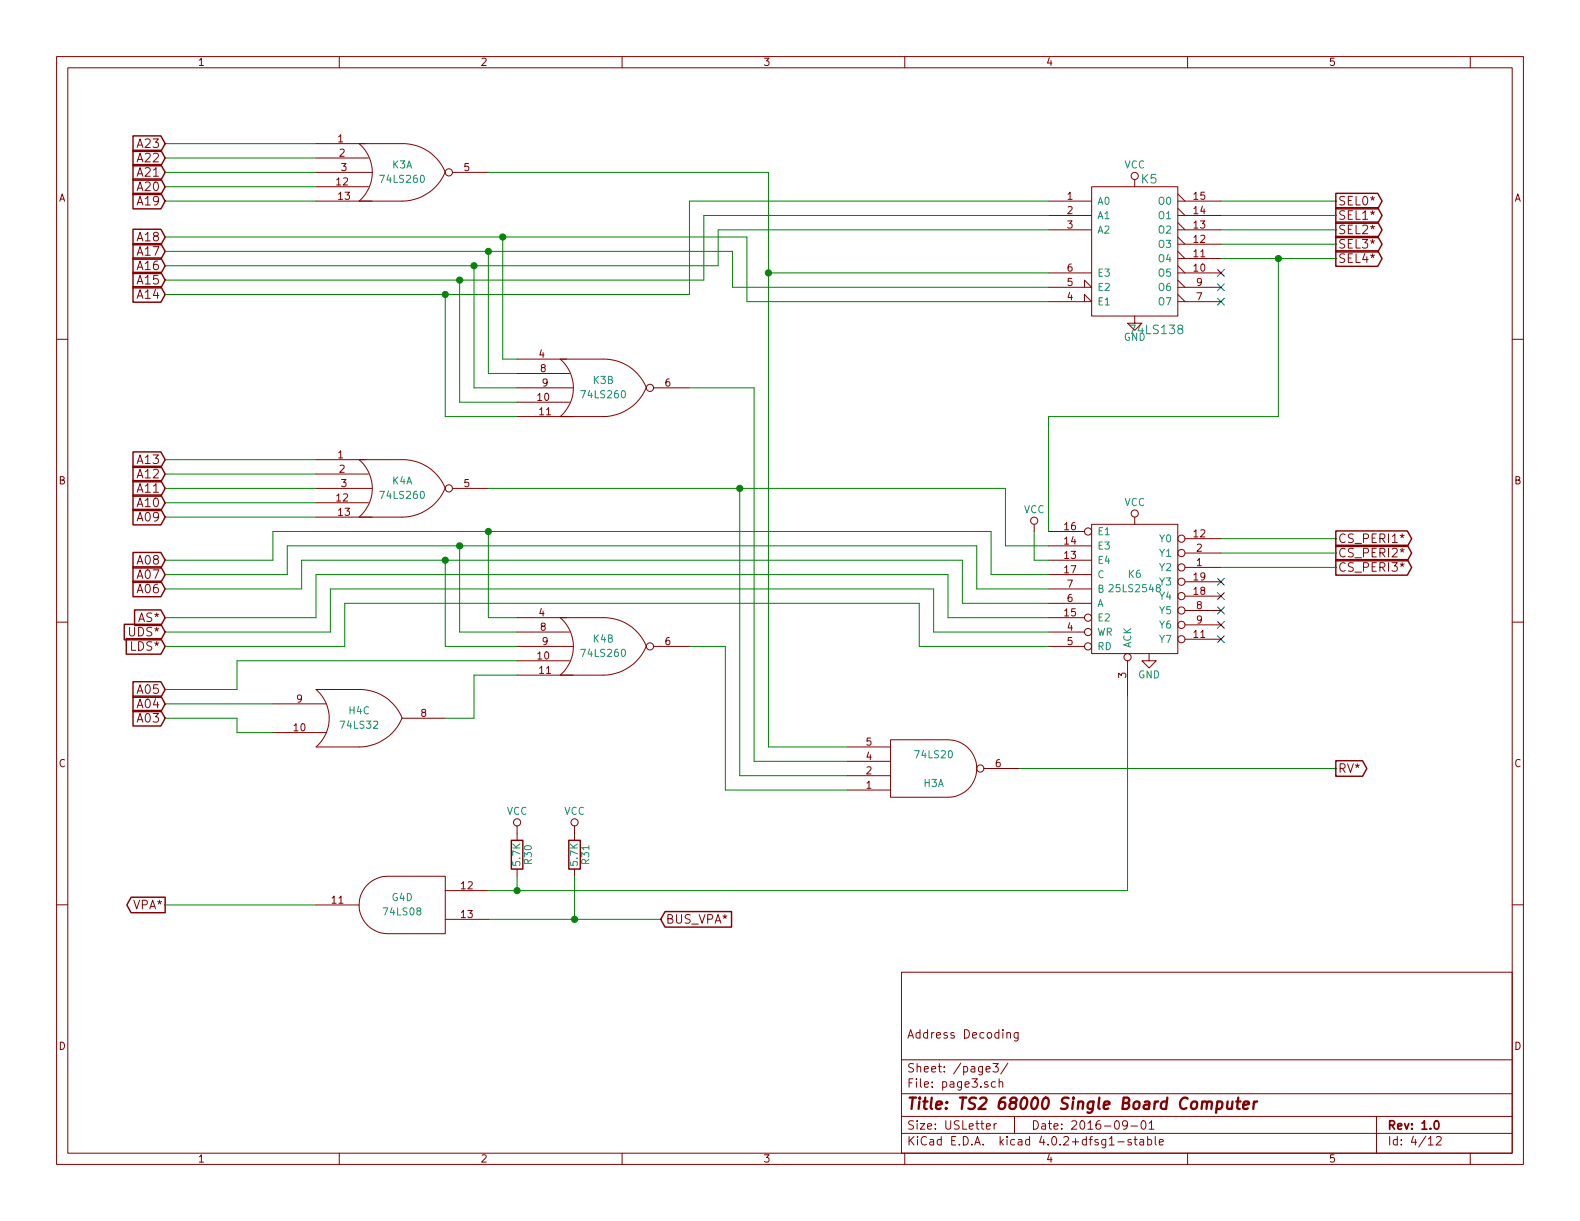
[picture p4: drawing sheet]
EESchema Schematic File Version 2
LIBS:ts2-rescue
LIBS:power
LIBS:device
LIBS:transistors
LIBS:conn
LIBS:linear
LIBS:regul
LIBS:74xx
LIBS:cmos4000
LIBS:adc-dac
LIBS:memory
LIBS:xilinx
LIBS:ts2-cache
EELAYER 25 0
EELAYER END
$Descr USLetter 11000 8500
encoding utf-8
Sheet 4 12
Title "TS2 68000 Single Board Computer"
Date "2016-09-01"
Rev "1.0"
Comp ""
Comment1 "Address Decoding"
Comment2 ""
Comment3 ""
Comment4 ""
$EndDescr
$Comp
L 74LS138 K5
U 1 1
P 7900 1750
F 0 "K5" H 8000 2250 60  0000 C CNN
F 1 "74LS138" H 8050 1201 60  0000 C CNN
F 2 "~" H 7900 1750 60  0000 C CNN
F 3 "~" H 7900 1750 60  0000 C CNN
	1    7900 1750
	1    0    0    -1  
$EndComp
$Comp
L 74LS08 G4
U 4 1
P 2800 6300
F 0 "G4" H 2800 6350 50  0000 C CNN
F 1 "74LS08" H 2800 6250 50  0000 C CNN
F 2 "" H 2800 6300 50  0000 C CNN
F 3 "" H 2800 6300 50  0000 C CNN
	4    2800 6300
	-1   0    0    -1  
$EndComp
$Comp
L 74LS32 H4
U 3 1
P 2500 5000
F 0 "H4" H 2500 5050 50  0000 C CNN
F 1 "74LS32" H 2500 4950 50  0000 C CNN
F 2 "" H 2500 5000 50  0000 C CNN
F 3 "" H 2500 5000 50  0000 C CNN
	3    2500 5000
	1    0    0    -1  
$EndComp
$Comp
L 74LS20 H3
U 1 1
P 6500 5350
F 0 "H3" H 6500 5450 50  0000 C CNN
F 1 "74LS20" H 6500 5250 50  0000 C CNN
F 2 "" H 6500 5350 50  0000 C CNN
F 3 "" H 6500 5350 50  0000 C CNN
	1    6500 5350
	1    0    0    1   
$EndComp
$Comp
L 74LS260 K3
U 1 1
P 2800 1200
F 0 "K3" H 2800 1250 50  0000 C CNN
F 1 "74LS260" H 2800 1150 50  0000 C CNN
F 2 "" H 2800 1200 50  0000 C CNN
F 3 "" H 2800 1200 50  0000 C CNN
	1    2800 1200
	1    0    0    -1  
$EndComp
$Comp
L 74LS260 K3
U 2 1
P 4200 2700
F 0 "K3" H 4200 2750 50  0000 C CNN
F 1 "74LS260" H 4200 2650 50  0000 C CNN
F 2 "" H 4200 2700 50  0000 C CNN
F 3 "" H 4200 2700 50  0000 C CNN
	2    4200 2700
	1    0    0    -1  
$EndComp
$Comp
L 74LS260 K4
U 1 1
P 2800 3400
F 0 "K4" H 2800 3450 50  0000 C CNN
F 1 "74LS260" H 2800 3350 50  0000 C CNN
F 2 "" H 2800 3400 50  0000 C CNN
F 3 "" H 2800 3400 50  0000 C CNN
	1    2800 3400
	1    0    0    -1  
$EndComp
$Comp
L 74LS260 K4
U 2 1
P 4200 4500
F 0 "K4" H 4200 4550 50  0000 C CNN
F 1 "74LS260" H 4200 4450 50  0000 C CNN
F 2 "" H 4200 4500 50  0000 C CNN
F 3 "" H 4200 4500 50  0000 C CNN
	2    4200 4500
	1    0    0    -1  
$EndComp
$Comp
L 25LS2548 K6
U 1 1
P 7900 4100
F 0 "K6" H 7900 4200 50  0000 C CNN
F 1 "25LS2548" H 7900 4100 50  0000 C CNN
F 2 "" H 7900 4100 50  0000 C CNN
F 3 "" H 7900 4100 50  0000 C CNN
	1    7900 4100
	1    0    0    -1  
$EndComp
Wire Wire Line
	2200 1000 1150 1000
Text GLabel 1150 1000 0    60   Input ~ 0
A23
Text GLabel 1150 1100 0    60   Input ~ 0
A22
Text GLabel 1150 1200 0    60   Input ~ 0
A21
Text GLabel 1150 1300 0    60   Input ~ 0
A20
Text GLabel 1150 1400 0    60   Input ~ 0
A19
Wire Wire Line
	1150 1100 2200 1100
Wire Wire Line
	1150 1200 2200 1200
Wire Wire Line
	1150 1300 2200 1300
Wire Wire Line
	1150 1400 2200 1400
Wire Wire Line
	3400 1200 5350 1200
Wire Wire Line
	5350 1200 5350 5200
Wire Wire Line
	5350 1900 7300 1900
Text GLabel 1150 1650 0    60   Input ~ 0
A18
Text GLabel 1150 1750 0    60   Input ~ 0
A17
Text GLabel 1150 1850 0    60   Input ~ 0
A16
Text GLabel 1150 1950 0    60   Input ~ 0
A15
Text GLabel 1150 2050 0    60   Input ~ 0
A14
Text GLabel 1150 3200 0    60   Input ~ 0
A13
Text GLabel 1150 3300 0    60   Input ~ 0
A12
Text GLabel 1150 3400 0    60   Input ~ 0
A11
Text GLabel 1150 3500 0    60   Input ~ 0
A10
Text GLabel 1150 3600 0    60   Input ~ 0
A09
Text GLabel 1150 3900 0    60   Input ~ 0
A08
Text GLabel 1150 4000 0    60   Input ~ 0
A07
Text GLabel 1150 4100 0    60   Input ~ 0
A06
Text GLabel 1150 4300 0    60   Input ~ 0
AS*
Text GLabel 1150 4400 0    60   Input ~ 0
UDS*
Text GLabel 1150 4500 0    60   Input ~ 0
LDS*
Text GLabel 1150 4800 0    60   Input ~ 0
A05
Text GLabel 1150 4900 0    60   Input ~ 0
A04
Text GLabel 1150 5000 0    60   Input ~ 0
A03
Text GLabel 1150 6300 0    60   Output ~ 0
VPA*
Wire Wire Line
	2200 6300 1150 6300
Wire Wire Line
	8500 1400 9300 1400
Text GLabel 9300 1400 2    60   Output ~ 0
SEL0*
Text GLabel 9300 1500 2    60   Output ~ 0
SEL1*
Text GLabel 9300 1600 2    60   Output ~ 0
SEL2*
Text GLabel 9300 1700 2    60   Output ~ 0
SEL3*
Text GLabel 9300 1800 2    60   Output ~ 0
SEL4*
Wire Wire Line
	8500 1500 9300 1500
Wire Wire Line
	8500 1600 9300 1600
Wire Wire Line
	8500 1700 9300 1700
Wire Wire Line
	8500 1800 9300 1800
NoConn ~ 8500 1900
NoConn ~ 8500 2000
NoConn ~ 8500 2100
$Comp
L GND #PWR029
U 1 1
P 7900 2200
F 0 "#PWR029" H 7900 1950 50  0001 C CNN
F 1 "GND" H 7900 2050 50  0000 C CNN
F 2 "" H 7900 2200 50  0000 C CNN
F 3 "" H 7900 2200 50  0000 C CNN
	1    7900 2200
	1    0    0    -1  
$EndComp
$Comp
L VCC #PWR030
U 1 1
P 7900 1300
F 0 "#PWR030" H 7900 1150 50  0001 C CNN
F 1 "VCC" H 7900 1450 50  0000 C CNN
F 2 "" H 7900 1300 50  0000 C CNN
F 3 "" H 7900 1300 50  0000 C CNN
	1    7900 1300
	1    0    0    -1  
$EndComp
Wire Wire Line
	7300 3700 7300 2900
Wire Wire Line
	7300 2900 8900 2900
Wire Wire Line
	8900 2900 8900 1800
Connection ~ 8900 1800
Wire Wire Line
	8500 3750 9300 3750
Text GLabel 9300 3750 2    60   Output ~ 0
CS_PERI1*
Text GLabel 9300 3850 2    60   Output ~ 0
CS_PERI2*
Text GLabel 9300 3950 2    60   Output ~ 0
CS_PERI3*
Wire Wire Line
	8500 3850 9300 3850
Wire Wire Line
	8500 3950 9300 3950
NoConn ~ 8500 4050
NoConn ~ 8500 4150
NoConn ~ 8500 4250
NoConn ~ 8500 4350
NoConn ~ 8500 4450
$Comp
L GND #PWR031
U 1 1
P 8000 4550
F 0 "#PWR031" H 8000 4300 50  0001 C CNN
F 1 "GND" H 8000 4400 50  0000 C CNN
F 2 "" H 8000 4550 50  0000 C CNN
F 3 "" H 8000 4550 50  0000 C CNN
	1    8000 4550
	1    0    0    -1  
$EndComp
$Comp
L VCC #PWR032
U 1 1
P 7900 3650
F 0 "#PWR032" H 7900 3500 50  0001 C CNN
F 1 "VCC" H 7900 3800 50  0000 C CNN
F 2 "" H 7900 3650 50  0000 C CNN
F 3 "" H 7900 3650 50  0000 C CNN
	1    7900 3650
	1    0    0    -1  
$EndComp
Wire Wire Line
	3400 6200 7850 6200
Wire Wire Line
	7850 6200 7850 4850
$Comp
L R R30
U 1 1
P 3600 5950
F 0 "R30" V 3680 5950 50  0000 C CNN
F 1 "5.7K" V 3600 5950 50  0000 C CNN
F 2 "" V 3530 5950 50  0000 C CNN
F 3 "" H 3600 5950 50  0000 C CNN
	1    3600 5950
	1    0    0    -1  
$EndComp
$Comp
L VCC #PWR033
U 1 1
P 3600 5800
F 0 "#PWR033" H 3600 5650 50  0001 C CNN
F 1 "VCC" H 3600 5950 50  0000 C CNN
F 2 "" H 3600 5800 50  0000 C CNN
F 3 "" H 3600 5800 50  0000 C CNN
	1    3600 5800
	1    0    0    -1  
$EndComp
Wire Wire Line
	3400 6400 4600 6400
Text GLabel 4600 6400 2    60   Input ~ 0
BUS_VPA*
$Comp
L R R31
U 1 1
P 4000 5950
F 0 "R31" V 4080 5950 50  0000 C CNN
F 1 "5.7K" V 4000 5950 50  0000 C CNN
F 2 "" V 3930 5950 50  0000 C CNN
F 3 "" H 4000 5950 50  0000 C CNN
	1    4000 5950
	1    0    0    -1  
$EndComp
$Comp
L VCC #PWR034
U 1 1
P 4000 5800
F 0 "#PWR034" H 4000 5650 50  0001 C CNN
F 1 "VCC" H 4000 5950 50  0000 C CNN
F 2 "" H 4000 5800 50  0000 C CNN
F 3 "" H 4000 5800 50  0000 C CNN
	1    4000 5800
	1    0    0    -1  
$EndComp
Wire Wire Line
	4000 6100 4000 6400
Connection ~ 4000 6400
Wire Wire Line
	3600 6100 3600 6200
Connection ~ 3600 6200
Wire Wire Line
	7100 5350 9300 5350
Text GLabel 9300 5350 2    60   Output ~ 0
RV*
Wire Wire Line
	7300 4300 6600 4300
Wire Wire Line
	6600 4300 6600 4000
Wire Wire Line
	6600 4000 2200 4000
Wire Wire Line
	2200 4000 2200 4300
Wire Wire Line
	2200 4300 1150 4300
Wire Wire Line
	1150 4400 2300 4400
Wire Wire Line
	2300 4400 2300 4100
Wire Wire Line
	2300 4100 6500 4100
Wire Wire Line
	6500 4100 6500 4400
Wire Wire Line
	6500 4400 7300 4400
Wire Wire Line
	7300 4500 6400 4500
Wire Wire Line
	6400 4500 6400 4200
Wire Wire Line
	6400 4200 2400 4200
Wire Wire Line
	2400 4200 2400 4500
Wire Wire Line
	2400 4500 1150 4500
Wire Wire Line
	1150 4100 2100 4100
Wire Wire Line
	2100 4100 2100 3900
Wire Wire Line
	2100 3900 6700 3900
Wire Wire Line
	6700 3900 6700 4200
Wire Wire Line
	6700 4200 7300 4200
Wire Wire Line
	1150 4000 2000 4000
Wire Wire Line
	2000 4000 2000 3800
Wire Wire Line
	2000 3800 6800 3800
Wire Wire Line
	6800 3800 6800 4100
Wire Wire Line
	6800 4100 7300 4100
Wire Wire Line
	1150 3900 1900 3900
Wire Wire Line
	1900 3900 1900 3700
Wire Wire Line
	1900 3700 6900 3700
Wire Wire Line
	6900 3700 6900 4000
Wire Wire Line
	6900 4000 7300 4000
Wire Wire Line
	7300 3800 7000 3800
Wire Wire Line
	7000 3800 7000 3400
Wire Wire Line
	7000 3400 3400 3400
Wire Wire Line
	7300 3900 7200 3900
Wire Wire Line
	7200 3900 7200 3700
$Comp
L VCC #PWR035
U 1 1
P 7200 3700
F 0 "#PWR035" H 7200 3550 50  0001 C CNN
F 1 "VCC" H 7200 3850 50  0000 C CNN
F 2 "" H 7200 3700 50  0000 C CNN
F 3 "" H 7200 3700 50  0000 C CNN
	1    7200 3700
	1    0    0    -1  
$EndComp
Wire Wire Line
	1150 1650 5200 1650
Wire Wire Line
	5200 1650 5200 2100
Wire Wire Line
	5200 2100 7300 2100
Wire Wire Line
	1150 1750 5100 1750
Wire Wire Line
	5100 1750 5100 2000
Wire Wire Line
	5100 2000 7300 2000
Wire Wire Line
	1150 1850 5000 1850
Wire Wire Line
	5000 1850 5000 1600
Wire Wire Line
	5000 1600 7300 1600
Wire Wire Line
	1150 1950 4900 1950
Wire Wire Line
	4900 1950 4900 1500
Wire Wire Line
	4900 1500 7300 1500
Wire Wire Line
	1150 2050 4800 2050
Wire Wire Line
	4800 2050 4800 1400
Wire Wire Line
	4800 1400 7300 1400
Wire Wire Line
	3600 2500 3500 2500
Wire Wire Line
	3500 2500 3500 1650
Connection ~ 3500 1650
Wire Wire Line
	3600 2600 3400 2600
Wire Wire Line
	3400 2600 3400 1750
Connection ~ 3400 1750
Wire Wire Line
	3600 2700 3300 2700
Wire Wire Line
	3300 2700 3300 1850
Connection ~ 3300 1850
Wire Wire Line
	3600 2800 3200 2800
Wire Wire Line
	3200 2800 3200 1950
Connection ~ 3200 1950
Wire Wire Line
	3600 2900 3100 2900
Wire Wire Line
	3100 2900 3100 2050
Connection ~ 3100 2050
Wire Wire Line
	1150 3200 2200 3200
Wire Wire Line
	1150 3300 2200 3300
Wire Wire Line
	1150 3400 2200 3400
Wire Wire Line
	1150 3500 2200 3500
Wire Wire Line
	1150 3600 2200 3600
Wire Wire Line
	1150 4900 1900 4900
Wire Wire Line
	1150 5000 1650 5000
Wire Wire Line
	1650 5000 1650 5100
Wire Wire Line
	1650 5100 1900 5100
Wire Wire Line
	1150 4800 1650 4800
Wire Wire Line
	1650 4800 1650 4600
Wire Wire Line
	1650 4600 3600 4600
Wire Wire Line
	3100 5000 3300 5000
Wire Wire Line
	3300 5000 3300 4700
Wire Wire Line
	3300 4700 3600 4700
Wire Wire Line
	4800 4500 5050 4500
Wire Wire Line
	5050 4500 5050 5500
Wire Wire Line
	5050 5500 5900 5500
Wire Wire Line
	5900 5400 5150 5400
Wire Wire Line
	5150 5400 5150 3400
Connection ~ 5150 3400
Wire Wire Line
	5900 5300 5250 5300
Wire Wire Line
	5250 5300 5250 2700
Wire Wire Line
	5250 2700 4800 2700
Wire Wire Line
	5350 5200 5900 5200
Connection ~ 5350 1900
Wire Wire Line
	3600 4300 3400 4300
Wire Wire Line
	3400 4300 3400 3700
Connection ~ 3400 3700
Wire Wire Line
	3600 4400 3200 4400
Wire Wire Line
	3200 4400 3200 3800
Connection ~ 3200 3800
Wire Wire Line
	3600 4500 3100 4500
Wire Wire Line
	3100 4500 3100 3900
Connection ~ 3100 3900
$EndSCHEMATC
